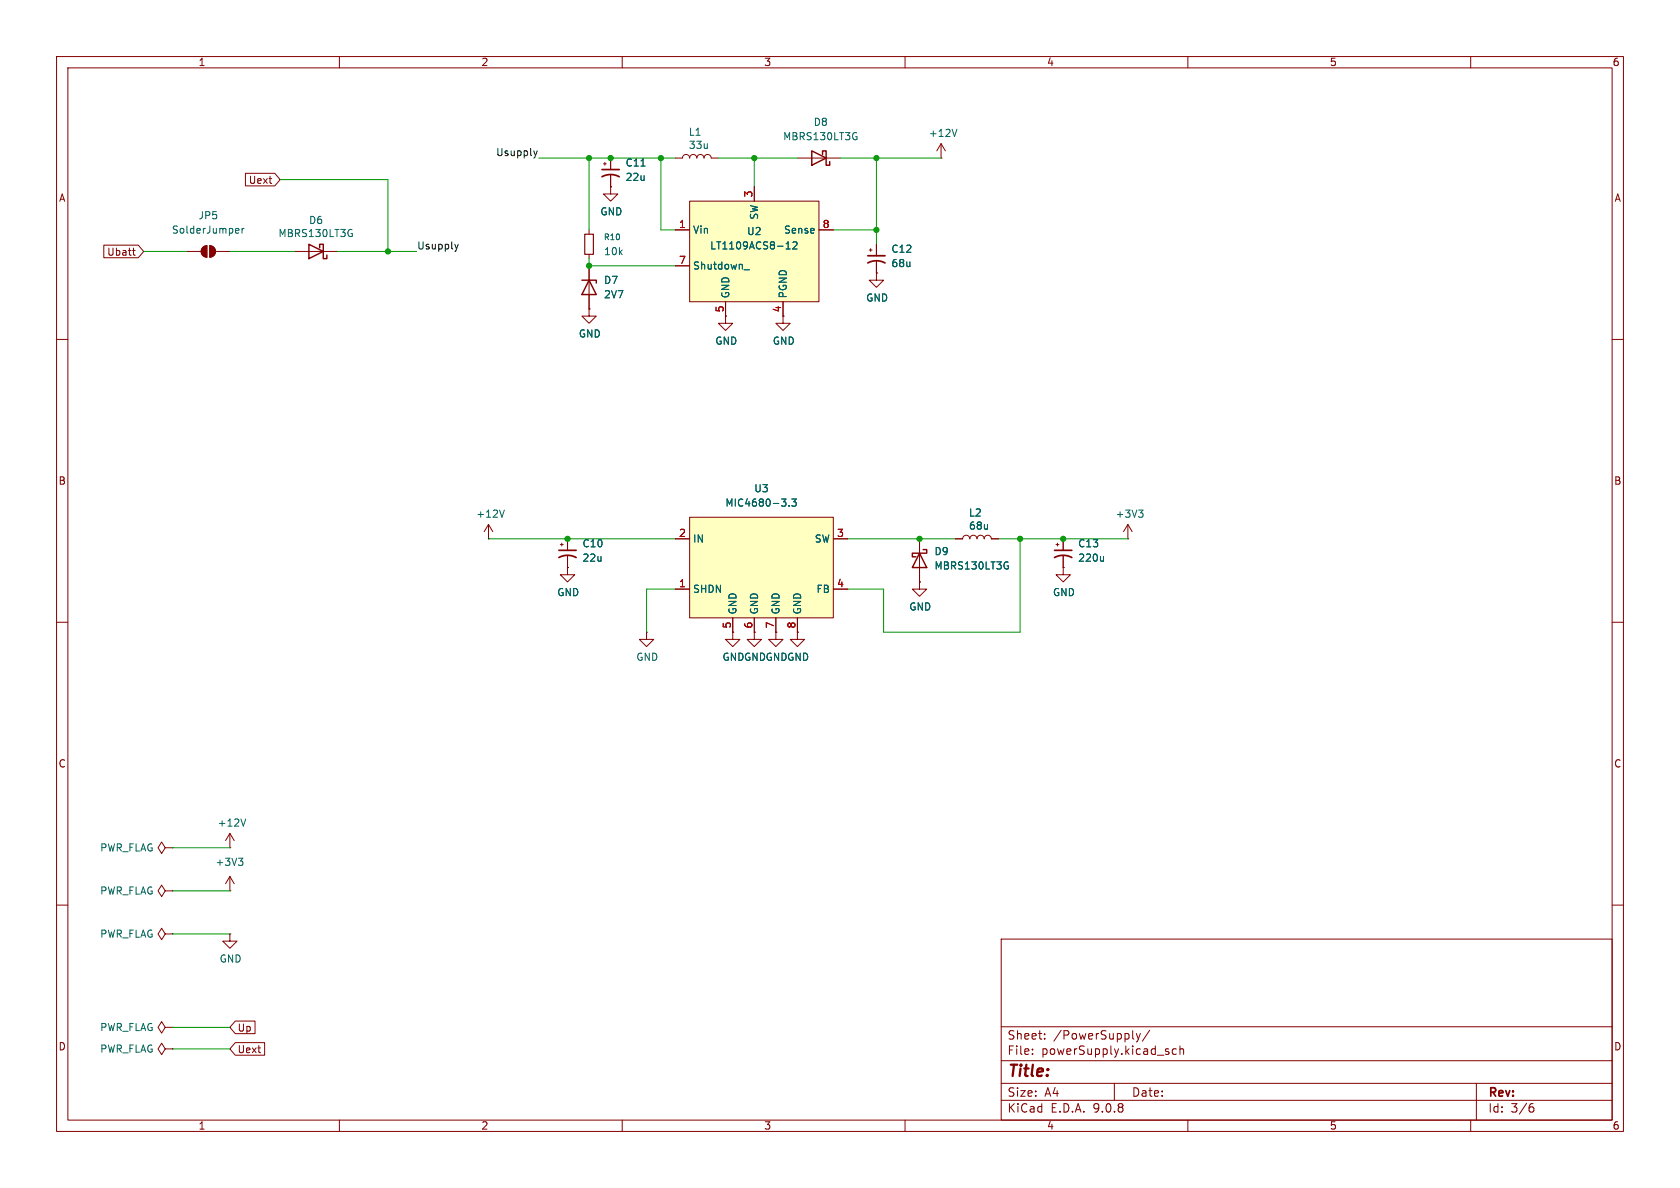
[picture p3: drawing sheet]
(kicad_sch
 (version 20250114)
 (generator "eeschema")
 (generator_version "9.0")
 (paper "A4")
 (lib_symbols
  (symbol "Custom_Symbols_Library:LT1109ACS8-12" (exclude_from_sim no) (in_bom yes) (on_board yes)
   (property "Reference" "U" (at 0 3.048 0) (effects (font (size 1.27 1.27))))
   (property "Value" "LT1109ACS8-12" (at 0 0 0) (effects (font (size 1.27 1.27))))
   (property "Footprint" "" (at 0 0 0) (effects (font (size 1.27 1.27)) (hide yes)))
   (property "Datasheet" "" (at 0 0 0) (effects (font (size 1.27 1.27)) (hide yes)))
   (property "Description" "" (at 0 0 0) (effects (font (size 1.27 1.27)) (hide yes)))
   (symbol "LT1109ACS8-12_1_1"
    (rectangle (start -11.43 8.89) (end 11.43 -8.89) (stroke (width 0) (type solid)) (fill (type background)))
    (pin input line (at -13.97 3.81 0) (length 2.54) (name "Vin" (effects (font (size 1.27 1.27)))) (number "1" (effects (font (size 1.27 1.27)))))
    (pin input line (at -13.97 -2.54 0) (length 2.54) (name "Shutdown_" (effects (font (size 1.27 1.27)))) (number "7" (effects (font (size 1.27 1.27)))))
    (pin passive line (at -5.08 -11.43 90) (length 2.54) (name "GND" (effects (font (size 1.27 1.27)))) (number "5" (effects (font (size 1.27 1.27)))))
    (pin output line (at 0 11.43 270) (length 2.54) (name "SW" (effects (font (size 1.27 1.27)))) (number "3" (effects (font (size 1.27 1.27)))))
    (pin passive line (at 5.08 -11.43 90) (length 2.54) (name "PGND" (effects (font (size 1.27 1.27)))) (number "4" (effects (font (size 1.27 1.27)))))
    (pin input line (at 13.97 3.81 180) (length 2.54) (name "Sense" (effects (font (size 1.27 1.27)))) (number "8" (effects (font (size 1.27 1.27))))))
   (embedded_fonts no))
  (symbol "Custom_Symbols_Library:MIC4680-3.3" (exclude_from_sim no) (in_bom yes) (on_board yes)
   (property "Reference" "U" (at 0 1.524 0) (effects (font (size 1.27 1.27))))
   (property "Value" "MIC4680-3.3" (at 0 -1.27 0) (effects (font (size 1.27 1.27))))
   (property "Footprint" "" (at 0 0 0) (effects (font (size 1.27 1.27)) (hide yes)))
   (property "Datasheet" "" (at 0 0 0) (effects (font (size 1.27 1.27)) (hide yes)))
   (property "Description" "" (at 0 0 0) (effects (font (size 1.27 1.27)) (hide yes)))
   (symbol "MIC4680-3.3_1_1"
    (rectangle (start -12.7 8.89) (end 12.7 -8.89) (stroke (width 0) (type solid)) (fill (type background)))
    (pin power_in line (at -15.24 5.08 0) (length 2.54) (name "IN" (effects (font (size 1.27 1.27)))) (number "2" (effects (font (size 1.27 1.27)))))
    (pin input line (at -15.24 -3.81 0) (length 2.54) (name "SHDN" (effects (font (size 1.27 1.27)))) (number "1" (effects (font (size 1.27 1.27)))))
    (pin passive line (at -5.08 -11.43 90) (length 2.54) (name "GND" (effects (font (size 1.27 1.27)))) (number "5" (effects (font (size 1.27 1.27)))))
    (pin passive line (at -1.27 -11.43 90) (length 2.54) (name "GND" (effects (font (size 1.27 1.27)))) (number "6" (effects (font (size 1.27 1.27)))))
    (pin passive line (at 2.54 -11.43 90) (length 2.54) (name "GND" (effects (font (size 1.27 1.27)))) (number "7" (effects (font (size 1.27 1.27)))))
    (pin passive line (at 6.35 -11.43 90) (length 2.54) (name "GND" (effects (font (size 1.27 1.27)))) (number "8" (effects (font (size 1.27 1.27)))))
    (pin power_out line (at 15.24 5.08 180) (length 2.54) (name "SW" (effects (font (size 1.27 1.27)))) (number "3" (effects (font (size 1.27 1.27)))))
    (pin input line (at 15.24 -3.81 180) (length 2.54) (name "FB" (effects (font (size 1.27 1.27)))) (number "4" (effects (font (size 1.27 1.27))))))
   (embedded_fonts no))
  (symbol "Device:C_Polarized_Small_US"
   (pin_numbers (hide yes))
   (pin_names
    (offset 0.254) (hide yes)) (exclude_from_sim no) (in_bom yes) (on_board yes)
   (property "Reference" "C" (at 0.254 1.778 0) (effects (font (size 1.27 1.27)) (justify left)))
   (property "Value" "C_Polarized_Small_US" (at 0.254 -2.032 0) (effects (font (size 1.27 1.27)) (justify left)))
   (property "Footprint" "" (at 0 0 0) (effects (font (size 1.27 1.27)) (hide yes)))
   (property "Datasheet" "~" (at 0 0 0) (effects (font (size 1.27 1.27)) (hide yes)))
   (property "Description" "Polarized capacitor, small US symbol" (at 0 0 0) (effects (font (size 1.27 1.27)) (hide yes)))
   (symbol "C_Polarized_Small_US_0_1"
    (polyline (pts (xy -1.524 0.508) (xy 1.524 0.508)) (stroke (width 0.3048) (type default)) (fill (type none)))
    (polyline (pts (xy -1.27 1.524) (xy -0.762 1.524)) (stroke (width 0) (type default)) (fill (type none)))
    (polyline (pts (xy -1.016 1.27) (xy -1.016 1.778)) (stroke (width 0) (type default)) (fill (type none)))
    (arc (start -1.524 -0.762) (mid 0 -0.3734) (end 1.524 -0.762) (stroke (width 0.3048) (type default)) (fill (type none))))
   (symbol "C_Polarized_Small_US_1_1"
    (pin passive line (at 0 2.54 270) (length 2.032) (name "~" (effects (font (size 1.27 1.27)))) (number "1" (effects (font (size 1.27 1.27)))))
    (pin passive line (at 0 -2.54 90) (length 2.032) (name "~" (effects (font (size 1.27 1.27)))) (number "2" (effects (font (size 1.27 1.27))))))
   (embedded_fonts no))
  (symbol "Device:D_Schottky"
   (pin_numbers (hide yes))
   (pin_names
    (offset 1.016) (hide yes)) (exclude_from_sim no) (in_bom yes) (on_board yes)
   (property "Reference" "D" (at 0 2.54 0) (effects (font (size 1.27 1.27))))
   (property "Value" "D_Schottky" (at 0 -2.54 0) (effects (font (size 1.27 1.27))))
   (property "Footprint" "" (at 0 0 0) (effects (font (size 1.27 1.27)) (hide yes)))
   (property "Datasheet" "~" (at 0 0 0) (effects (font (size 1.27 1.27)) (hide yes)))
   (property "Description" "Schottky diode" (at 0 0 0) (effects (font (size 1.27 1.27)) (hide yes)))
   (symbol "D_Schottky_0_1"
    (polyline (pts (xy -1.905 0.635) (xy -1.905 1.27) (xy -1.27 1.27) (xy -1.27 -1.27) (xy -0.635 -1.27) (xy -0.635 -0.635)) (stroke (width 0.254) (type default)) (fill (type none)))
    (polyline (pts (xy 1.27 1.27) (xy 1.27 -1.27) (xy -1.27 0) (xy 1.27 1.27)) (stroke (width 0.254) (type default)) (fill (type none)))
    (polyline (pts (xy 1.27 0) (xy -1.27 0)) (stroke (width 0) (type default)) (fill (type none))))
   (symbol "D_Schottky_1_1"
    (pin passive line (at -3.81 0 0) (length 2.54) (name "K" (effects (font (size 1.27 1.27)))) (number "1" (effects (font (size 1.27 1.27)))))
    (pin passive line (at 3.81 0 180) (length 2.54) (name "A" (effects (font (size 1.27 1.27)))) (number "2" (effects (font (size 1.27 1.27))))))
   (embedded_fonts no))
  (symbol "Device:D_Zener"
   (pin_numbers (hide yes))
   (pin_names
    (offset 1.016) (hide yes)) (exclude_from_sim no) (in_bom yes) (on_board yes)
   (property "Reference" "D" (at 0 2.54 0) (effects (font (size 1.27 1.27))))
   (property "Value" "D_Zener" (at 0 -2.54 0) (effects (font (size 1.27 1.27))))
   (property "Footprint" "" (at 0 0 0) (effects (font (size 1.27 1.27)) (hide yes)))
   (property "Datasheet" "~" (at 0 0 0) (effects (font (size 1.27 1.27)) (hide yes)))
   (property "Description" "Zener diode" (at 0 0 0) (effects (font (size 1.27 1.27)) (hide yes)))
   (symbol "D_Zener_0_1"
    (polyline (pts (xy -1.27 -1.27) (xy -1.27 1.27) (xy -0.762 1.27)) (stroke (width 0.254) (type default)) (fill (type none)))
    (polyline (pts (xy 1.27 0) (xy -1.27 0)) (stroke (width 0) (type default)) (fill (type none)))
    (polyline (pts (xy 1.27 -1.27) (xy 1.27 1.27) (xy -1.27 0) (xy 1.27 -1.27)) (stroke (width 0.254) (type default)) (fill (type none))))
   (symbol "D_Zener_1_1"
    (pin passive line (at -3.81 0 0) (length 2.54) (name "K" (effects (font (size 1.27 1.27)))) (number "1" (effects (font (size 1.27 1.27)))))
    (pin passive line (at 3.81 0 180) (length 2.54) (name "A" (effects (font (size 1.27 1.27)))) (number "2" (effects (font (size 1.27 1.27))))))
   (embedded_fonts no))
  (symbol "Device:L"
   (pin_numbers (hide yes))
   (pin_names
    (offset 1.016) (hide yes)) (exclude_from_sim no) (in_bom yes) (on_board yes)
   (property "Reference" "L" (at -1.27 0 90) (effects (font (size 1.27 1.27))))
   (property "Value" "L" (at 1.905 0 90) (effects (font (size 1.27 1.27))))
   (property "Footprint" "" (at 0 0 0) (effects (font (size 1.27 1.27)) (hide yes)))
   (property "Datasheet" "~" (at 0 0 0) (effects (font (size 1.27 1.27)) (hide yes)))
   (property "Description" "Inductor" (at 0 0 0) (effects (font (size 1.27 1.27)) (hide yes)))
   (symbol "L_0_1"
    (arc (start 0 2.54) (mid 0.6323 1.905) (end 0 1.27) (stroke (width 0) (type default)) (fill (type none)))
    (arc (start 0 1.27) (mid 0.6323 0.635) (end 0 0) (stroke (width 0) (type default)) (fill (type none)))
    (arc (start 0 0) (mid 0.6323 -0.635) (end 0 -1.27) (stroke (width 0) (type default)) (fill (type none)))
    (arc (start 0 -1.27) (mid 0.6323 -1.905) (end 0 -2.54) (stroke (width 0) (type default)) (fill (type none))))
   (symbol "L_1_1"
    (pin passive line (at 0 3.81 270) (length 1.27) (name "1" (effects (font (size 1.27 1.27)))) (number "1" (effects (font (size 1.27 1.27)))))
    (pin passive line (at 0 -3.81 90) (length 1.27) (name "2" (effects (font (size 1.27 1.27)))) (number "2" (effects (font (size 1.27 1.27))))))
   (embedded_fonts no))
  (symbol "Device:R_Small"
   (pin_numbers (hide yes))
   (pin_names
    (offset 0.254) (hide yes)) (exclude_from_sim no) (in_bom yes) (on_board yes)
   (property "Reference" "R" (at 0 0 90) (effects (font (size 1.016 1.016))))
   (property "Value" "R_Small" (at 1.778 0 90) (effects (font (size 1.27 1.27))))
   (property "Footprint" "" (at 0 0 0) (effects (font (size 1.27 1.27)) (hide yes)))
   (property "Datasheet" "~" (at 0 0 0) (effects (font (size 1.27 1.27)) (hide yes)))
   (property "Description" "Resistor, small symbol" (at 0 0 0) (effects (font (size 1.27 1.27)) (hide yes)))
   (symbol "R_Small_0_1"
    (rectangle (start -0.762 1.778) (end 0.762 -1.778) (stroke (width 0.2032) (type default)) (fill (type none))))
   (symbol "R_Small_1_1"
    (pin passive line (at 0 2.54 270) (length 0.762) (name "~" (effects (font (size 1.27 1.27)))) (number "1" (effects (font (size 1.27 1.27)))))
    (pin passive line (at 0 -2.54 90) (length 0.762) (name "~" (effects (font (size 1.27 1.27)))) (number "2" (effects (font (size 1.27 1.27))))))
   (embedded_fonts no))
  (symbol "Jumper:SolderJumper_2_Open"
   (pin_numbers (hide yes))
   (pin_names
    (offset 0) (hide yes)) (exclude_from_sim no) (in_bom no) (on_board yes)
   (property "Reference" "JP" (at 0 2.032 0) (effects (font (size 1.27 1.27))))
   (property "Value" "SolderJumper_2_Open" (at 0 -2.54 0) (effects (font (size 1.27 1.27))))
   (property "Footprint" "" (at 0 0 0) (effects (font (size 1.27 1.27)) (hide yes)))
   (property "Datasheet" "~" (at 0 0 0) (effects (font (size 1.27 1.27)) (hide yes)))
   (property "Description" "Solder Jumper, 2-pole, open" (at 0 0 0) (effects (font (size 1.27 1.27)) (hide yes)))
   (symbol "SolderJumper_2_Open_0_1"
    (polyline (pts (xy -0.254 1.016) (xy -0.254 -1.016)) (stroke (width 0) (type default)) (fill (type none)))
    (arc (start -0.254 -1.016) (mid -1.2656 0) (end -0.254 1.016) (stroke (width 0) (type default)) (fill (type none)))
    (arc (start -0.254 -1.016) (mid -1.2656 0) (end -0.254 1.016) (stroke (width 0) (type default)) (fill (type outline)))
    (arc (start 0.254 1.016) (mid 1.2656 0) (end 0.254 -1.016) (stroke (width 0) (type default)) (fill (type none)))
    (arc (start 0.254 1.016) (mid 1.2656 0) (end 0.254 -1.016) (stroke (width 0) (type default)) (fill (type outline)))
    (polyline (pts (xy 0.254 1.016) (xy 0.254 -1.016)) (stroke (width 0) (type default)) (fill (type none))))
   (symbol "SolderJumper_2_Open_1_1"
    (pin passive line (at -3.81 0 0) (length 2.54) (name "A" (effects (font (size 1.27 1.27)))) (number "1" (effects (font (size 1.27 1.27)))))
    (pin passive line (at 3.81 0 180) (length 2.54) (name "B" (effects (font (size 1.27 1.27)))) (number "2" (effects (font (size 1.27 1.27))))))
   (embedded_fonts no))
  (symbol "power:+12V"
   (power)
   (pin_numbers (hide yes))
   (pin_names
    (offset 0) (hide yes)) (exclude_from_sim no) (in_bom yes) (on_board yes)
   (property "Reference" "#PWR" (at 0 -3.81 0) (effects (font (size 1.27 1.27)) (hide yes)))
   (property "Value" "+12V" (at 0 3.556 0) (effects (font (size 1.27 1.27))))
   (property "Footprint" "" (at 0 0 0) (effects (font (size 1.27 1.27)) (hide yes)))
   (property "Datasheet" "" (at 0 0 0) (effects (font (size 1.27 1.27)) (hide yes)))
   (property "Description" "Power symbol creates a global label with name \"+12V\"" (at 0 0 0) (effects (font (size 1.27 1.27)) (hide yes)))
   (symbol "+12V_0_1"
    (polyline (pts (xy -0.762 1.27) (xy 0 2.54)) (stroke (width 0) (type default)) (fill (type none)))
    (polyline (pts (xy 0 2.54) (xy 0.762 1.27)) (stroke (width 0) (type default)) (fill (type none)))
    (polyline (pts (xy 0 0) (xy 0 2.54)) (stroke (width 0) (type default)) (fill (type none))))
   (symbol "+12V_1_1"
    (pin power_in line (at 0 0 90) (length 0) (name "~" (effects (font (size 1.27 1.27)))) (number "1" (effects (font (size 1.27 1.27))))))
   (embedded_fonts no))
  (symbol "power:+3.3V"
   (power)
   (pin_numbers (hide yes))
   (pin_names
    (offset 0) (hide yes)) (exclude_from_sim no) (in_bom yes) (on_board yes)
   (property "Reference" "#PWR" (at 0 -3.81 0) (effects (font (size 1.27 1.27)) (hide yes)))
   (property "Value" "+3.3V" (at 0 3.556 0) (effects (font (size 1.27 1.27))))
   (property "Footprint" "" (at 0 0 0) (effects (font (size 1.27 1.27)) (hide yes)))
   (property "Datasheet" "" (at 0 0 0) (effects (font (size 1.27 1.27)) (hide yes)))
   (property "Description" "Power symbol creates a global label with name \"+3.3V\"" (at 0 0 0) (effects (font (size 1.27 1.27)) (hide yes)))
   (symbol "+3.3V_0_1"
    (polyline (pts (xy -0.762 1.27) (xy 0 2.54)) (stroke (width 0) (type default)) (fill (type none)))
    (polyline (pts (xy 0 2.54) (xy 0.762 1.27)) (stroke (width 0) (type default)) (fill (type none)))
    (polyline (pts (xy 0 0) (xy 0 2.54)) (stroke (width 0) (type default)) (fill (type none))))
   (symbol "+3.3V_1_1"
    (pin power_in line (at 0 0 90) (length 0) (name "~" (effects (font (size 1.27 1.27)))) (number "1" (effects (font (size 1.27 1.27))))))
   (embedded_fonts no))
  (symbol "power:+3V3"
   (power)
   (pin_numbers (hide yes))
   (pin_names
    (offset 0) (hide yes)) (exclude_from_sim no) (in_bom yes) (on_board yes)
   (property "Reference" "#PWR" (at 0 -3.81 0) (effects (font (size 1.27 1.27)) (hide yes)))
   (property "Value" "+3V3" (at 0 3.556 0) (effects (font (size 1.27 1.27))))
   (property "Footprint" "" (at 0 0 0) (effects (font (size 1.27 1.27)) (hide yes)))
   (property "Datasheet" "" (at 0 0 0) (effects (font (size 1.27 1.27)) (hide yes)))
   (property "Description" "Power symbol creates a global label with name \"+3V3\"" (at 0 0 0) (effects (font (size 1.27 1.27)) (hide yes)))
   (symbol "+3V3_0_1"
    (polyline (pts (xy -0.762 1.27) (xy 0 2.54)) (stroke (width 0) (type default)) (fill (type none)))
    (polyline (pts (xy 0 2.54) (xy 0.762 1.27)) (stroke (width 0) (type default)) (fill (type none)))
    (polyline (pts (xy 0 0) (xy 0 2.54)) (stroke (width 0) (type default)) (fill (type none))))
   (symbol "+3V3_1_1"
    (pin power_in line (at 0 0 90) (length 0) (name "~" (effects (font (size 1.27 1.27)))) (number "1" (effects (font (size 1.27 1.27))))))
   (embedded_fonts no))
  (symbol "power:GND"
   (power)
   (pin_numbers (hide yes))
   (pin_names
    (offset 0) (hide yes)) (exclude_from_sim no) (in_bom yes) (on_board yes)
   (property "Reference" "#PWR" (at 0 -6.35 0) (effects (font (size 1.27 1.27)) (hide yes)))
   (property "Value" "GND" (at 0 -3.81 0) (effects (font (size 1.27 1.27))))
   (property "Footprint" "" (at 0 0 0) (effects (font (size 1.27 1.27)) (hide yes)))
   (property "Datasheet" "" (at 0 0 0) (effects (font (size 1.27 1.27)) (hide yes)))
   (property "Description" "Power symbol creates a global label with name \"GND\" , ground" (at 0 0 0) (effects (font (size 1.27 1.27)) (hide yes)))
   (symbol "GND_0_1"
    (polyline (pts (xy 0 0) (xy 0 -1.27) (xy 1.27 -1.27) (xy 0 -2.54) (xy -1.27 -1.27) (xy 0 -1.27)) (stroke (width 0) (type default)) (fill (type none))))
   (symbol "GND_1_1"
    (pin power_in line (at 0 0 270) (length 0) (name "~" (effects (font (size 1.27 1.27)))) (number "1" (effects (font (size 1.27 1.27))))))
   (embedded_fonts no))
  (symbol "power:PWR_FLAG"
   (power)
   (pin_numbers (hide yes))
   (pin_names
    (offset 0) (hide yes)) (exclude_from_sim no) (in_bom yes) (on_board yes)
   (property "Reference" "#FLG" (at 0 1.905 0) (effects (font (size 1.27 1.27)) (hide yes)))
   (property "Value" "PWR_FLAG" (at 0 3.81 0) (effects (font (size 1.27 1.27))))
   (property "Footprint" "" (at 0 0 0) (effects (font (size 1.27 1.27)) (hide yes)))
   (property "Datasheet" "~" (at 0 0 0) (effects (font (size 1.27 1.27)) (hide yes)))
   (property "Description" "Special symbol for telling ERC where power comes from" (at 0 0 0) (effects (font (size 1.27 1.27)) (hide yes)))
   (symbol "PWR_FLAG_0_0"
    (pin power_out line (at 0 0 90) (length 0) (name "~" (effects (font (size 1.27 1.27)))) (number "1" (effects (font (size 1.27 1.27))))))
   (symbol "PWR_FLAG_0_1"
    (polyline (pts (xy 0 0) (xy 0 1.27) (xy -1.016 1.905) (xy 0 2.54) (xy 1.016 1.905) (xy 0 1.27)) (stroke (width 0) (type default)) (fill (type none))))
   (embedded_fonts no)))
 (junction
  (at 100.33 95.25)
  (diameter 0)
  (color 0 0 0 0))
 (junction
  (at 133.35 27.94)
  (diameter 0)
  (color 0 0 0 0))
 (junction
  (at 68.58 44.45)
  (diameter 0)
  (color 0 0 0 0))
 (junction
  (at 180.34 95.25)
  (diameter 0)
  (color 0 0 0 0))
 (junction
  (at 162.56 95.25)
  (diameter 0)
  (color 0 0 0 0))
 (junction
  (at 116.84 27.94)
  (diameter 0)
  (color 0 0 0 0))
 (junction
  (at 104.14 27.94)
  (diameter 0)
  (color 0 0 0 0))
 (junction
  (at 154.94 27.94)
  (diameter 0)
  (color 0 0 0 0))
 (junction
  (at 104.14 46.99)
  (diameter 0)
  (color 0 0 0 0))
 (junction
  (at 154.94 40.64)
  (diameter 0)
  (color 0 0 0 0))
 (junction
  (at 187.96 95.25)
  (diameter 0)
  (color 0 0 0 0))
 (junction
  (at 107.95 27.94)
  (diameter 0)
  (color 0 0 0 0))
 (wire
  (pts (xy 127 27.94) (xy 133.35 27.94))
  (stroke (width 0) (type default)))
 (wire
  (pts (xy 104.14 27.94) (xy 107.95 27.94))
  (stroke (width 0) (type default)))
 (wire
  (pts (xy 156.21 111.76) (xy 156.21 104.14))
  (stroke (width 0) (type default)))
 (wire
  (pts (xy 104.14 46.99) (xy 119.38 46.99))
  (stroke (width 0) (type default)))
 (wire
  (pts (xy 52.07 44.45) (xy 40.64 44.45))
  (stroke (width 0) (type default)))
 (wire
  (pts (xy 154.94 40.64) (xy 154.94 43.18))
  (stroke (width 0) (type default)))
 (wire
  (pts (xy 148.59 27.94) (xy 154.94 27.94))
  (stroke (width 0) (type default)))
 (wire
  (pts (xy 116.84 27.94) (xy 119.38 27.94))
  (stroke (width 0) (type default)))
 (wire
  (pts (xy 133.35 27.94) (xy 133.35 33.02))
  (stroke (width 0) (type default)))
 (wire
  (pts (xy 33.02 44.45) (xy 25.4 44.45))
  (stroke (width 0) (type default)))
 (wire
  (pts (xy 162.56 95.25) (xy 168.91 95.25))
  (stroke (width 0) (type default)))
 (wire
  (pts (xy 176.53 95.25) (xy 180.34 95.25))
  (stroke (width 0) (type default)))
 (wire
  (pts (xy 68.58 44.45) (xy 59.69 44.45))
  (stroke (width 0) (type default)))
 (wire
  (pts (xy 95.25 27.94) (xy 104.14 27.94))
  (stroke (width 0) (type default)))
 (wire
  (pts (xy 116.84 40.64) (xy 116.84 27.94))
  (stroke (width 0) (type default)))
 (wire
  (pts (xy 114.3 111.76) (xy 114.3 104.14))
  (stroke (width 0) (type default)))
 (wire
  (pts (xy 104.14 46.99) (xy 104.14 45.72))
  (stroke (width 0) (type default)))
 (wire
  (pts (xy 119.38 40.64) (xy 116.84 40.64))
  (stroke (width 0) (type default)))
 (wire
  (pts (xy 147.32 40.64) (xy 154.94 40.64))
  (stroke (width 0) (type default)))
 (wire
  (pts (xy 180.34 95.25) (xy 187.96 95.25))
  (stroke (width 0) (type default)))
 (wire
  (pts (xy 154.94 27.94) (xy 166.37 27.94))
  (stroke (width 0) (type default)))
 (wire
  (pts (xy 187.96 95.25) (xy 199.39 95.25))
  (stroke (width 0) (type default)))
 (wire
  (pts (xy 100.33 95.25) (xy 119.38 95.25))
  (stroke (width 0) (type default)))
 (wire
  (pts (xy 107.95 27.94) (xy 116.84 27.94))
  (stroke (width 0) (type default)))
 (wire
  (pts (xy 114.3 104.14) (xy 119.38 104.14))
  (stroke (width 0) (type default)))
 (wire
  (pts (xy 30.48 157.48) (xy 40.64 157.48))
  (stroke (width 0) (type default)))
 (wire
  (pts (xy 180.34 95.25) (xy 180.34 111.76))
  (stroke (width 0) (type default)))
 (wire
  (pts (xy 180.34 111.76) (xy 156.21 111.76))
  (stroke (width 0) (type default)))
 (wire
  (pts (xy 30.48 149.86) (xy 40.64 149.86))
  (stroke (width 0) (type default)))
 (wire
  (pts (xy 149.86 104.14) (xy 156.21 104.14))
  (stroke (width 0) (type default)))
 (wire
  (pts (xy 149.86 95.25) (xy 162.56 95.25))
  (stroke (width 0) (type default)))
 (wire
  (pts (xy 68.58 44.45) (xy 73.66 44.45))
  (stroke (width 0) (type default)))
 (wire
  (pts (xy 30.48 185.42) (xy 40.64 185.42))
  (stroke (width 0) (type default)))
 (wire
  (pts (xy 133.35 27.94) (xy 140.97 27.94))
  (stroke (width 0) (type default)))
 (wire
  (pts (xy 154.94 27.94) (xy 154.94 40.64))
  (stroke (width 0) (type default)))
 (wire
  (pts (xy 30.48 181.61) (xy 40.64 181.61))
  (stroke (width 0) (type default)))
 (wire
  (pts (xy 68.58 31.75) (xy 68.58 44.45))
  (stroke (width 0) (type default)))
 (wire
  (pts (xy 104.14 27.94) (xy 104.14 40.64))
  (stroke (width 0) (type default)))
 (wire
  (pts (xy 86.36 95.25) (xy 100.33 95.25))
  (stroke (width 0) (type default)))
 (wire
  (pts (xy 30.48 165.1) (xy 40.64 165.1))
  (stroke (width 0) (type default)))
 (wire
  (pts (xy 49.53 31.75) (xy 68.58 31.75))
  (stroke (width 0) (type default)))
 (label "Usupply"
  (at 95.25 27.94 180)
  (effects (font (size 1.27 1.27)) (justify right bottom)))
 (label "Usupply"
  (at 73.66 44.45 0)
  (effects (font (size 1.27 1.27)) (justify left bottom)))
 (global_label "Uext"
  (shape input)
  (at 49.53 31.75 180)
  (effects (font (size 1.27 1.27)) (justify right))
  (property "Intersheetrefs" "${INTERSHEET_REFS}" (at 49.53 31.75 0) (effects (font (size 1.27 1.27)) (hide yes))))
 (global_label "Ubatt"
  (shape input)
  (at 25.4 44.45 180)
  (effects (font (size 1.27 1.27)) (justify right))
  (property "Intersheetrefs" "${INTERSHEET_REFS}" (at 25.4 44.45 0) (effects (font (size 1.27 1.27)) (hide yes))))
 (global_label "Uext"
  (shape input)
  (at 40.64 185.42 0)
  (effects (font (size 1.27 1.27)) (justify left))
  (property "Intersheetrefs" "${INTERSHEET_REFS}" (at 40.64 185.42 0) (effects (font (size 1.27 1.27)) (hide yes))))
 (global_label "Up"
  (shape input)
  (at 40.64 181.61 0)
  (effects (font (size 1.27 1.27)) (justify left))
  (property "Intersheetrefs" "${INTERSHEET_REFS}" (at 40.64 181.61 0) (effects (font (size 1.27 1.27)) (hide yes))))
 (symbol
  (lib_id "power:+12V")
  (at 86.36 95.25 0)
  (unit 1)
  (exclude_from_sim no)
  (in_bom yes)
  (on_board yes)
  (dnp no)
  (property "Reference" "#PWR033" (at 86.36 99.06 0) (effects (font (size 1.27 1.27)) (hide yes)))
  (property "Value" "+12V" (at 86.741 90.8558 0) (effects (font (size 1.27 1.27))))
  (property "Footprint" "" (at 86.36 95.25 0) (effects (font (size 1.27 1.27)) (hide yes)))
  (property "Datasheet" "" (at 86.36 95.25 0) (effects (font (size 1.27 1.27)) (hide yes)))
  (property "Description" "" (at 86.36 95.25 0) (effects (font (size 1.27 1.27))))
  (pin "1"))
 (symbol
  (lib_id "Device:L")
  (at 123.19 27.94 90)
  (unit 1)
  (exclude_from_sim no)
  (in_bom yes)
  (on_board yes)
  (dnp no)
  (property "Reference" "L1" (at 121.666 23.3426 90) (effects (font (size 1.27 1.27)) (justify right)))
  (property "Value" "33u" (at 121.666 25.654 90) (effects (font (size 1.27 1.27)) (justify right)))
  (property "Footprint" "customFootprints:Inductor_SMD_Coilcraft_LPS6235_HandSolder" (at 123.19 27.94 0) (effects (font (size 1.27 1.27)) (hide yes)))
  (property "Datasheet" "~" (at 123.19 27.94 0) (effects (font (size 1.27 1.27)) (hide yes)))
  (property "Description" "" (at 123.19 27.94 0) (effects (font (size 1.27 1.27))))
  (pin "1")
  (pin "2"))
 (symbol
  (lib_id "power:+12V")
  (at 166.37 27.94 0)
  (unit 1)
  (exclude_from_sim no)
  (in_bom yes)
  (on_board yes)
  (dnp no)
  (property "Reference" "#PWR046" (at 166.37 31.75 0) (effects (font (size 1.27 1.27)) (hide yes)))
  (property "Value" "+12V" (at 166.751 23.5458 0) (effects (font (size 1.27 1.27))))
  (property "Footprint" "" (at 166.37 27.94 0) (effects (font (size 1.27 1.27)) (hide yes)))
  (property "Datasheet" "" (at 166.37 27.94 0) (effects (font (size 1.27 1.27)) (hide yes)))
  (property "Description" "" (at 166.37 27.94 0) (effects (font (size 1.27 1.27))))
  (pin "1"))
 (symbol
  (lib_id "power:+3.3V")
  (at 199.39 95.25 0)
  (unit 1)
  (exclude_from_sim no)
  (in_bom yes)
  (on_board yes)
  (dnp no)
  (property "Reference" "#PWR048" (at 199.39 99.06 0) (effects (font (size 1.27 1.27)) (hide yes)))
  (property "Value" "+3V3" (at 199.771 90.8558 0) (effects (font (size 1.27 1.27))))
  (property "Footprint" "" (at 199.39 95.25 0) (effects (font (size 1.27 1.27)) (hide yes)))
  (property "Datasheet" "" (at 199.39 95.25 0) (effects (font (size 1.27 1.27)) (hide yes)))
  (property "Description" "" (at 199.39 95.25 0) (effects (font (size 1.27 1.27))))
  (pin "1"))
 (symbol
  (lib_id "Device:D_Schottky")
  (at 55.88 44.45 180)
  (unit 1)
  (exclude_from_sim no)
  (in_bom yes)
  (on_board yes)
  (dnp no)
  (property "Reference" "D6" (at 55.88 38.9382 0) (effects (font (size 1.27 1.27))))
  (property "Value" "MBRS130LT3G" (at 55.88 41.2496 0) (effects (font (size 1.27 1.27))))
  (property "Footprint" "customFootprints:Diode_SMD_MBRS130LT3G_HandSolder" (at 55.88 44.45 0) (effects (font (size 1.27 1.27)) (hide yes)))
  (property "Datasheet" "~" (at 55.88 44.45 0) (effects (font (size 1.27 1.27)) (hide yes)))
  (property "Description" "" (at 55.88 44.45 0) (effects (font (size 1.27 1.27))))
  (pin "1")
  (pin "2"))
 (symbol
  (lib_id "power:PWR_FLAG")
  (at 30.48 149.86 90)
  (unit 1)
  (exclude_from_sim no)
  (in_bom yes)
  (on_board yes)
  (dnp no)
  (property "Reference" "#FLG01" (at 28.575 149.86 0) (effects (font (size 1.27 1.27)) (hide yes)))
  (property "Value" "PWR_FLAG" (at 27.2542 149.86 90) (effects (font (size 1.27 1.27)) (justify left)))
  (property "Footprint" "" (at 30.48 149.86 0) (effects (font (size 1.27 1.27)) (hide yes)))
  (property "Datasheet" "~" (at 30.48 149.86 0) (effects (font (size 1.27 1.27)) (hide yes)))
  (property "Description" "" (at 30.48 149.86 0) (effects (font (size 1.27 1.27))))
  (pin "1"))
 (symbol
  (lib_id "power:+12V")
  (at 40.64 149.86 0)
  (unit 1)
  (exclude_from_sim no)
  (in_bom yes)
  (on_board yes)
  (dnp no)
  (property "Reference" "#PWR030" (at 40.64 153.67 0) (effects (font (size 1.27 1.27)) (hide yes)))
  (property "Value" "+12V" (at 41.021 145.4658 0) (effects (font (size 1.27 1.27))))
  (property "Footprint" "" (at 40.64 149.86 0) (effects (font (size 1.27 1.27)) (hide yes)))
  (property "Datasheet" "" (at 40.64 149.86 0) (effects (font (size 1.27 1.27)) (hide yes)))
  (property "Description" "" (at 40.64 149.86 0) (effects (font (size 1.27 1.27))))
  (pin "1"))
 (symbol
  (lib_id "power:PWR_FLAG")
  (at 30.48 157.48 90)
  (unit 1)
  (exclude_from_sim no)
  (in_bom yes)
  (on_board yes)
  (dnp no)
  (property "Reference" "#FLG02" (at 28.575 157.48 0) (effects (font (size 1.27 1.27)) (hide yes)))
  (property "Value" "PWR_FLAG" (at 27.2542 157.48 90) (effects (font (size 1.27 1.27)) (justify left)))
  (property "Footprint" "" (at 30.48 157.48 0) (effects (font (size 1.27 1.27)) (hide yes)))
  (property "Datasheet" "~" (at 30.48 157.48 0) (effects (font (size 1.27 1.27)) (hide yes)))
  (property "Description" "" (at 30.48 157.48 0) (effects (font (size 1.27 1.27))))
  (pin "1"))
 (symbol
  (lib_id "power:PWR_FLAG")
  (at 30.48 165.1 90)
  (unit 1)
  (exclude_from_sim no)
  (in_bom yes)
  (on_board yes)
  (dnp no)
  (property "Reference" "#FLG03" (at 28.575 165.1 0) (effects (font (size 1.27 1.27)) (hide yes)))
  (property "Value" "PWR_FLAG" (at 27.2542 165.1 90) (effects (font (size 1.27 1.27)) (justify left)))
  (property "Footprint" "" (at 30.48 165.1 0) (effects (font (size 1.27 1.27)) (hide yes)))
  (property "Datasheet" "~" (at 30.48 165.1 0) (effects (font (size 1.27 1.27)) (hide yes)))
  (property "Description" "" (at 30.48 165.1 0) (effects (font (size 1.27 1.27))))
  (pin "1"))
 (symbol
  (lib_id "power:GND")
  (at 40.64 165.1 0)
  (unit 1)
  (exclude_from_sim no)
  (in_bom yes)
  (on_board yes)
  (dnp no)
  (property "Reference" "#PWR032" (at 40.64 171.45 0) (effects (font (size 1.27 1.27)) (hide yes)))
  (property "Value" "GND" (at 40.767 169.4942 0) (effects (font (size 1.27 1.27))))
  (property "Footprint" "" (at 40.64 165.1 0) (effects (font (size 1.27 1.27)) (hide yes)))
  (property "Datasheet" "" (at 40.64 165.1 0) (effects (font (size 1.27 1.27)) (hide yes)))
  (property "Description" "" (at 40.64 165.1 0) (effects (font (size 1.27 1.27))))
  (pin "1"))
 (symbol
  (lib_id "power:PWR_FLAG")
  (at 30.48 181.61 90)
  (unit 1)
  (exclude_from_sim no)
  (in_bom yes)
  (on_board yes)
  (dnp no)
  (property "Reference" "#FLG04" (at 28.575 181.61 0) (effects (font (size 1.27 1.27)) (hide yes)))
  (property "Value" "PWR_FLAG" (at 27.2542 181.61 90) (effects (font (size 1.27 1.27)) (justify left)))
  (property "Footprint" "" (at 30.48 181.61 0) (effects (font (size 1.27 1.27)) (hide yes)))
  (property "Datasheet" "~" (at 30.48 181.61 0) (effects (font (size 1.27 1.27)) (hide yes)))
  (property "Description" "" (at 30.48 181.61 0) (effects (font (size 1.27 1.27))))
  (pin "1"))
 (symbol
  (lib_id "power:PWR_FLAG")
  (at 30.48 185.42 90)
  (unit 1)
  (exclude_from_sim no)
  (in_bom yes)
  (on_board yes)
  (dnp no)
  (property "Reference" "#FLG05" (at 28.575 185.42 0) (effects (font (size 1.27 1.27)) (hide yes)))
  (property "Value" "PWR_FLAG" (at 27.2542 185.42 90) (effects (font (size 1.27 1.27)) (justify left)))
  (property "Footprint" "" (at 30.48 185.42 0) (effects (font (size 1.27 1.27)) (hide yes)))
  (property "Datasheet" "~" (at 30.48 185.42 0) (effects (font (size 1.27 1.27)) (hide yes)))
  (property "Description" "" (at 30.48 185.42 0) (effects (font (size 1.27 1.27))))
  (pin "1"))
 (symbol
  (lib_id "power:GND")
  (at 100.33 100.33 0)
  (unit 1)
  (exclude_from_sim no)
  (in_bom yes)
  (on_board yes)
  (dnp no)
  (property "Reference" "#PWR034" (at 100.33 106.68 0) (effects (font (size 1.27 1.27)) (hide yes)))
  (property "Value" "GND" (at 100.457 104.7242 0) (effects (font (size 1.27 1.27))))
  (property "Footprint" "" (at 100.33 100.33 0) (effects (font (size 1.27 1.27)) (hide yes)))
  (property "Datasheet" "" (at 100.33 100.33 0) (effects (font (size 1.27 1.27)) (hide yes)))
  (property "Description" "" (at 100.33 100.33 0) (effects (font (size 1.27 1.27))))
  (pin "1"))
 (symbol
  (lib_id "power:GND")
  (at 140.97 111.76 0)
  (unit 1)
  (exclude_from_sim no)
  (in_bom yes)
  (on_board yes)
  (dnp no)
  (property "Reference" "#PWR043" (at 140.97 118.11 0) (effects (font (size 1.27 1.27)) (hide yes)))
  (property "Value" "GND" (at 141.097 116.1542 0) (effects (font (size 1.27 1.27))))
  (property "Footprint" "" (at 140.97 111.76 0) (effects (font (size 1.27 1.27)) (hide yes)))
  (property "Datasheet" "" (at 140.97 111.76 0) (effects (font (size 1.27 1.27)) (hide yes)))
  (property "Description" "" (at 140.97 111.76 0) (effects (font (size 1.27 1.27))))
  (pin "1"))
 (symbol
  (lib_id "Device:C_Polarized_Small_US")
  (at 100.33 97.79 0)
  (unit 1)
  (exclude_from_sim no)
  (in_bom yes)
  (on_board yes)
  (dnp no)
  (fields_autoplaced yes)
  (property "Reference" "C10" (at 102.87 96.0881 0) (effects (font (size 1.27 1.27)) (justify left)))
  (property "Value" "22u" (at 102.87 98.6281 0) (effects (font (size 1.27 1.27)) (justify left)))
  (property "Footprint" "customFootprints:CP_Elec_6.3x5.8_Panasonic_HandSolder" (at 100.33 97.79 0) (effects (font (size 1.27 1.27)) (hide yes)))
  (property "Datasheet" "~" (at 100.33 97.79 0) (effects (font (size 1.27 1.27)) (hide yes)))
  (property "Description" "Polarized capacitor, small US symbol" (at 100.33 97.79 0) (effects (font (size 1.27 1.27)) (hide yes)))
  (pin "2")
  (pin "1"))
 (symbol
  (lib_id "power:GND")
  (at 107.95 33.02 0)
  (unit 1)
  (exclude_from_sim no)
  (in_bom yes)
  (on_board yes)
  (dnp no)
  (property "Reference" "#PWR036" (at 107.95 39.37 0) (effects (font (size 1.27 1.27)) (hide yes)))
  (property "Value" "GND" (at 108.077 37.4142 0) (effects (font (size 1.27 1.27))))
  (property "Footprint" "" (at 107.95 33.02 0) (effects (font (size 1.27 1.27)) (hide yes)))
  (property "Datasheet" "" (at 107.95 33.02 0) (effects (font (size 1.27 1.27)) (hide yes)))
  (property "Description" "" (at 107.95 33.02 0) (effects (font (size 1.27 1.27))))
  (pin "1"))
 (symbol
  (lib_id "power:GND")
  (at 104.14 54.61 0)
  (unit 1)
  (exclude_from_sim no)
  (in_bom yes)
  (on_board yes)
  (dnp no)
  (property "Reference" "#PWR035" (at 104.14 60.96 0) (effects (font (size 1.27 1.27)) (hide yes)))
  (property "Value" "GND" (at 104.267 59.0042 0) (effects (font (size 1.27 1.27))))
  (property "Footprint" "" (at 104.14 54.61 0) (effects (font (size 1.27 1.27)) (hide yes)))
  (property "Datasheet" "" (at 104.14 54.61 0) (effects (font (size 1.27 1.27)) (hide yes)))
  (property "Description" "" (at 104.14 54.61 0) (effects (font (size 1.27 1.27))))
  (pin "1"))
 (symbol
  (lib_id "Device:C_Polarized_Small_US")
  (at 107.95 30.48 0)
  (unit 1)
  (exclude_from_sim no)
  (in_bom yes)
  (on_board yes)
  (dnp no)
  (fields_autoplaced yes)
  (property "Reference" "C11" (at 110.49 28.7781 0) (effects (font (size 1.27 1.27)) (justify left)))
  (property "Value" "22u" (at 110.49 31.3181 0) (effects (font (size 1.27 1.27)) (justify left)))
  (property "Footprint" "customFootprints:CP_Elec_6.3x5.8_Panasonic_HandSolder" (at 107.95 30.48 0) (effects (font (size 1.27 1.27)) (hide yes)))
  (property "Datasheet" "~" (at 107.95 30.48 0) (effects (font (size 1.27 1.27)) (hide yes)))
  (property "Description" "Polarized capacitor, small US symbol" (at 107.95 30.48 0) (effects (font (size 1.27 1.27)) (hide yes)))
  (pin "2")
  (pin "1"))
 (symbol
  (lib_id "Device:D_Schottky")
  (at 144.78 27.94 180)
  (unit 1)
  (exclude_from_sim no)
  (in_bom yes)
  (on_board yes)
  (dnp no)
  (fields_autoplaced yes)
  (property "Reference" "D8" (at 145.0975 21.59 0) (effects (font (size 1.27 1.27))))
  (property "Value" "MBRS130LT3G" (at 145.0975 24.13 0) (effects (font (size 1.27 1.27))))
  (property "Footprint" "customFootprints:Diode_SMD_MBRS130LT3G_HandSolder" (at 144.78 27.94 0) (effects (font (size 1.27 1.27)) (hide yes)))
  (property "Datasheet" "~" (at 144.78 27.94 0) (effects (font (size 1.27 1.27)) (hide yes)))
  (property "Description" "Schottky diode" (at 144.78 27.94 0) (effects (font (size 1.27 1.27)) (hide yes)))
  (pin "1")
  (pin "2"))
 (symbol
  (lib_id "Device:D_Schottky")
  (at 162.56 99.06 270)
  (unit 1)
  (exclude_from_sim no)
  (in_bom yes)
  (on_board yes)
  (dnp no)
  (fields_autoplaced yes)
  (property "Reference" "D9" (at 165.1 97.4724 90) (effects (font (size 1.27 1.27)) (justify left)))
  (property "Value" "MBRS130LT3G" (at 165.1 100.0124 90) (effects (font (size 1.27 1.27)) (justify left)))
  (property "Footprint" "customFootprints:Diode_SMD_MBRS130LT3G_HandSolder" (at 162.56 99.06 0) (effects (font (size 1.27 1.27)) (hide yes)))
  (property "Datasheet" "~" (at 162.56 99.06 0) (effects (font (size 1.27 1.27)) (hide yes)))
  (property "Description" "Schottky diode" (at 162.56 99.06 0) (effects (font (size 1.27 1.27)) (hide yes)))
  (pin "1")
  (pin "2"))
 (symbol
  (lib_id "power:GND")
  (at 128.27 55.88 0)
  (unit 1)
  (exclude_from_sim no)
  (in_bom yes)
  (on_board yes)
  (dnp no)
  (property "Reference" "#PWR038" (at 128.27 62.23 0) (effects (font (size 1.27 1.27)) (hide yes)))
  (property "Value" "GND" (at 128.397 60.2742 0) (effects (font (size 1.27 1.27))))
  (property "Footprint" "" (at 128.27 55.88 0) (effects (font (size 1.27 1.27)) (hide yes)))
  (property "Datasheet" "" (at 128.27 55.88 0) (effects (font (size 1.27 1.27)) (hide yes)))
  (property "Description" "" (at 128.27 55.88 0) (effects (font (size 1.27 1.27))))
  (pin "1"))
 (symbol
  (lib_id "Device:D_Zener")
  (at 104.14 50.8 270)
  (unit 1)
  (exclude_from_sim no)
  (in_bom yes)
  (on_board yes)
  (dnp no)
  (fields_autoplaced yes)
  (property "Reference" "D7" (at 106.68 49.5299 90) (effects (font (size 1.27 1.27)) (justify left)))
  (property "Value" "2V7" (at 106.68 52.0699 90) (effects (font (size 1.27 1.27)) (justify left)))
  (property "Footprint" "customFootprints:Diode_Zener_PLC6V8C-HG3_A_H" (at 104.14 50.8 0) (effects (font (size 1.27 1.27)) (hide yes)))
  (property "Datasheet" "~" (at 104.14 50.8 0) (effects (font (size 1.27 1.27)) (hide yes)))
  (property "Description" "Zener diode" (at 104.14 50.8 0) (effects (font (size 1.27 1.27)) (hide yes)))
  (pin "1")
  (pin "2"))
 (symbol
  (lib_id "Custom_Symbols_Library:LT1109ACS8-12")
  (at 133.35 44.45 0)
  (unit 1)
  (exclude_from_sim no)
  (in_bom yes)
  (on_board yes)
  (dnp no)
  (property "Reference" "U2" (at 133.35 40.894 0) (effects (font (size 1.27 1.27))))
  (property "Value" "LT1109ACS8-12" (at 133.35 43.434 0) (effects (font (size 1.27 1.27))))
  (property "Footprint" "customFootprints:SOIC-8_3.9x4.9mm_P1.27mm_HandSolder" (at 133.35 44.45 0) (effects (font (size 1.27 1.27)) (hide yes)))
  (property "Datasheet" "" (at 133.35 44.45 0) (effects (font (size 1.27 1.27)) (hide yes)))
  (property "Description" "" (at 133.35 44.45 0) (effects (font (size 1.27 1.27)) (hide yes)))
  (pin "8")
  (pin "7")
  (pin "4")
  (pin "1")
  (pin "3")
  (pin "5"))
 (symbol
  (lib_id "Device:R_Small")
  (at 104.14 43.18 0)
  (unit 1)
  (exclude_from_sim no)
  (in_bom yes)
  (on_board yes)
  (dnp no)
  (fields_autoplaced yes)
  (property "Reference" "R10" (at 106.68 41.9099 0) (effects (font (size 1.016 1.016)) (justify left)))
  (property "Value" "10k" (at 106.68 44.4499 0) (effects (font (size 1.27 1.27)) (justify left)))
  (property "Footprint" "Resistor_SMD:R_0805_2012Metric_Pad1.20x1.40mm_HandSolder" (at 104.14 43.18 0) (effects (font (size 1.27 1.27)) (hide yes)))
  (property "Datasheet" "~" (at 104.14 43.18 0) (effects (font (size 1.27 1.27)) (hide yes)))
  (property "Description" "Resistor, small symbol" (at 104.14 43.18 0) (effects (font (size 1.27 1.27)) (hide yes)))
  (pin "2")
  (pin "1"))
 (symbol
  (lib_id "Device:C_Polarized_Small_US")
  (at 154.94 45.72 0)
  (unit 1)
  (exclude_from_sim no)
  (in_bom yes)
  (on_board yes)
  (dnp no)
  (fields_autoplaced yes)
  (property "Reference" "C12" (at 157.48 44.0181 0) (effects (font (size 1.27 1.27)) (justify left)))
  (property "Value" "68u" (at 157.48 46.5581 0) (effects (font (size 1.27 1.27)) (justify left)))
  (property "Footprint" "customFootprints:CP_Elec_8x10.5_Panasonic_HandSolder" (at 154.94 45.72 0) (effects (font (size 1.27 1.27)) (hide yes)))
  (property "Datasheet" "~" (at 154.94 45.72 0) (effects (font (size 1.27 1.27)) (hide yes)))
  (property "Description" "Polarized capacitor, small US symbol" (at 154.94 45.72 0) (effects (font (size 1.27 1.27)) (hide yes)))
  (pin "2")
  (pin "1"))
 (symbol
  (lib_id "power:GND")
  (at 162.56 102.87 0)
  (unit 1)
  (exclude_from_sim no)
  (in_bom yes)
  (on_board yes)
  (dnp no)
  (property "Reference" "#PWR045" (at 162.56 109.22 0) (effects (font (size 1.27 1.27)) (hide yes)))
  (property "Value" "GND" (at 162.687 107.2642 0) (effects (font (size 1.27 1.27))))
  (property "Footprint" "" (at 162.56 102.87 0) (effects (font (size 1.27 1.27)) (hide yes)))
  (property "Datasheet" "" (at 162.56 102.87 0) (effects (font (size 1.27 1.27)) (hide yes)))
  (property "Description" "" (at 162.56 102.87 0) (effects (font (size 1.27 1.27))))
  (pin "1"))
 (symbol
  (lib_id "Custom_Symbols_Library:MIC4680-3.3")
  (at 134.62 100.33 0)
  (unit 1)
  (exclude_from_sim no)
  (in_bom yes)
  (on_board yes)
  (dnp no)
  (fields_autoplaced yes)
  (property "Reference" "U3" (at 134.62 86.36 0) (effects (font (size 1.27 1.27))))
  (property "Value" "MIC4680-3.3" (at 134.62 88.9 0) (effects (font (size 1.27 1.27))))
  (property "Footprint" "customFootprints:SOIC-8_3.9x4.9mm_P1.27mm_HandSolder" (at 134.62 100.33 0) (effects (font (size 1.27 1.27)) (hide yes)))
  (property "Datasheet" "" (at 134.62 100.33 0) (effects (font (size 1.27 1.27)) (hide yes)))
  (property "Description" "" (at 134.62 100.33 0) (effects (font (size 1.27 1.27)) (hide yes)))
  (pin "3")
  (pin "8")
  (pin "7")
  (pin "1")
  (pin "6")
  (pin "5")
  (pin "2")
  (pin "4"))
 (symbol
  (lib_id "power:+3V3")
  (at 40.64 157.48 0)
  (unit 1)
  (exclude_from_sim no)
  (in_bom yes)
  (on_board yes)
  (dnp no)
  (fields_autoplaced yes)
  (property "Reference" "#PWR031" (at 40.64 161.29 0) (effects (font (size 1.27 1.27)) (hide yes)))
  (property "Value" "+3V3" (at 40.64 152.4 0) (effects (font (size 1.27 1.27))))
  (property "Footprint" "" (at 40.64 157.48 0) (effects (font (size 1.27 1.27)) (hide yes)))
  (property "Datasheet" "" (at 40.64 157.48 0) (effects (font (size 1.27 1.27)) (hide yes)))
  (property "Description" "Power symbol creates a global label with name \"+3V3\"" (at 40.64 157.48 0) (effects (font (size 1.27 1.27)) (hide yes)))
  (pin "1"))
 (symbol
  (lib_id "power:GND")
  (at 114.3 111.76 0)
  (unit 1)
  (exclude_from_sim no)
  (in_bom yes)
  (on_board yes)
  (dnp no)
  (property "Reference" "#PWR037" (at 114.3 118.11 0) (effects (font (size 1.27 1.27)) (hide yes)))
  (property "Value" "GND" (at 114.427 116.1542 0) (effects (font (size 1.27 1.27))))
  (property "Footprint" "" (at 114.3 111.76 0) (effects (font (size 1.27 1.27)) (hide yes)))
  (property "Datasheet" "" (at 114.3 111.76 0) (effects (font (size 1.27 1.27)) (hide yes)))
  (property "Description" "" (at 114.3 111.76 0) (effects (font (size 1.27 1.27))))
  (pin "1"))
 (symbol
  (lib_id "power:GND")
  (at 154.94 48.26 0)
  (unit 1)
  (exclude_from_sim no)
  (in_bom yes)
  (on_board yes)
  (dnp no)
  (property "Reference" "#PWR044" (at 154.94 54.61 0) (effects (font (size 1.27 1.27)) (hide yes)))
  (property "Value" "GND" (at 155.067 52.6542 0) (effects (font (size 1.27 1.27))))
  (property "Footprint" "" (at 154.94 48.26 0) (effects (font (size 1.27 1.27)) (hide yes)))
  (property "Datasheet" "" (at 154.94 48.26 0) (effects (font (size 1.27 1.27)) (hide yes)))
  (property "Description" "" (at 154.94 48.26 0) (effects (font (size 1.27 1.27))))
  (pin "1"))
 (symbol
  (lib_id "power:GND")
  (at 129.54 111.76 0)
  (unit 1)
  (exclude_from_sim no)
  (in_bom yes)
  (on_board yes)
  (dnp no)
  (property "Reference" "#PWR039" (at 129.54 118.11 0) (effects (font (size 1.27 1.27)) (hide yes)))
  (property "Value" "GND" (at 129.667 116.1542 0) (effects (font (size 1.27 1.27))))
  (property "Footprint" "" (at 129.54 111.76 0) (effects (font (size 1.27 1.27)) (hide yes)))
  (property "Datasheet" "" (at 129.54 111.76 0) (effects (font (size 1.27 1.27)) (hide yes)))
  (property "Description" "" (at 129.54 111.76 0) (effects (font (size 1.27 1.27))))
  (pin "1"))
 (symbol
  (lib_id "power:GND")
  (at 137.16 111.76 0)
  (unit 1)
  (exclude_from_sim no)
  (in_bom yes)
  (on_board yes)
  (dnp no)
  (property "Reference" "#PWR041" (at 137.16 118.11 0) (effects (font (size 1.27 1.27)) (hide yes)))
  (property "Value" "GND" (at 137.287 116.1542 0) (effects (font (size 1.27 1.27))))
  (property "Footprint" "" (at 137.16 111.76 0) (effects (font (size 1.27 1.27)) (hide yes)))
  (property "Datasheet" "" (at 137.16 111.76 0) (effects (font (size 1.27 1.27)) (hide yes)))
  (property "Description" "" (at 137.16 111.76 0) (effects (font (size 1.27 1.27))))
  (pin "1"))
 (symbol
  (lib_id "power:GND")
  (at 138.43 55.88 0)
  (unit 1)
  (exclude_from_sim no)
  (in_bom yes)
  (on_board yes)
  (dnp no)
  (property "Reference" "#PWR042" (at 138.43 62.23 0) (effects (font (size 1.27 1.27)) (hide yes)))
  (property "Value" "GND" (at 138.557 60.2742 0) (effects (font (size 1.27 1.27))))
  (property "Footprint" "" (at 138.43 55.88 0) (effects (font (size 1.27 1.27)) (hide yes)))
  (property "Datasheet" "" (at 138.43 55.88 0) (effects (font (size 1.27 1.27)) (hide yes)))
  (property "Description" "" (at 138.43 55.88 0) (effects (font (size 1.27 1.27))))
  (pin "1"))
 (symbol
  (lib_id "Jumper:SolderJumper_2_Open")
  (at 36.83 44.45 0)
  (unit 1)
  (exclude_from_sim no)
  (in_bom no)
  (on_board yes)
  (dnp no)
  (fields_autoplaced yes)
  (property "Reference" "JP5" (at 36.83 38.1 0) (effects (font (size 1.27 1.27))))
  (property "Value" "SolderJumper" (at 36.83 40.64 0) (effects (font (size 1.27 1.27))))
  (property "Footprint" "Jumper:SolderJumper-2_P1.3mm_Open_TrianglePad1.0x1.5mm" (at 36.83 44.45 0) (effects (font (size 1.27 1.27)) (hide yes)))
  (property "Datasheet" "~" (at 36.83 44.45 0) (effects (font (size 1.27 1.27)) (hide yes)))
  (property "Description" "Solder Jumper, 2-pole, open" (at 36.83 44.45 0) (effects (font (size 1.27 1.27)) (hide yes)))
  (pin "1")
  (pin "2"))
 (symbol
  (lib_id "power:GND")
  (at 133.35 111.76 0)
  (unit 1)
  (exclude_from_sim no)
  (in_bom yes)
  (on_board yes)
  (dnp no)
  (property "Reference" "#PWR040" (at 133.35 118.11 0) (effects (font (size 1.27 1.27)) (hide yes)))
  (property "Value" "GND" (at 133.477 116.1542 0) (effects (font (size 1.27 1.27))))
  (property "Footprint" "" (at 133.35 111.76 0) (effects (font (size 1.27 1.27)) (hide yes)))
  (property "Datasheet" "" (at 133.35 111.76 0) (effects (font (size 1.27 1.27)) (hide yes)))
  (property "Description" "" (at 133.35 111.76 0) (effects (font (size 1.27 1.27))))
  (pin "1"))
 (symbol
  (lib_id "power:GND")
  (at 187.96 100.33 0)
  (unit 1)
  (exclude_from_sim no)
  (in_bom yes)
  (on_board yes)
  (dnp no)
  (property "Reference" "#PWR047" (at 187.96 106.68 0) (effects (font (size 1.27 1.27)) (hide yes)))
  (property "Value" "GND" (at 188.087 104.7242 0) (effects (font (size 1.27 1.27))))
  (property "Footprint" "" (at 187.96 100.33 0) (effects (font (size 1.27 1.27)) (hide yes)))
  (property "Datasheet" "" (at 187.96 100.33 0) (effects (font (size 1.27 1.27)) (hide yes)))
  (property "Description" "" (at 187.96 100.33 0) (effects (font (size 1.27 1.27))))
  (pin "1"))
 (symbol
  (lib_id "Device:L")
  (at 172.72 95.25 90)
  (unit 1)
  (exclude_from_sim no)
  (in_bom yes)
  (on_board yes)
  (dnp no)
  (property "Reference" "L2" (at 171.196 90.6526 90) (effects (font (size 1.27 1.27)) (justify right)))
  (property "Value" "68u" (at 171.196 92.964 90) (effects (font (size 1.27 1.27)) (justify right)))
  (property "Footprint" "customFootprints:Inductor_SMD_Coilcraft_LPS6235_HandSolder" (at 172.72 95.25 0) (effects (font (size 1.27 1.27)) (hide yes)))
  (property "Datasheet" "~" (at 172.72 95.25 0) (effects (font (size 1.27 1.27)) (hide yes)))
  (property "Description" "" (at 172.72 95.25 0) (effects (font (size 1.27 1.27))))
  (pin "1")
  (pin "2"))
 (symbol
  (lib_id "Device:C_Polarized_Small_US")
  (at 187.96 97.79 0)
  (unit 1)
  (exclude_from_sim no)
  (in_bom yes)
  (on_board yes)
  (dnp no)
  (fields_autoplaced yes)
  (property "Reference" "C13" (at 190.5 96.0881 0) (effects (font (size 1.27 1.27)) (justify left)))
  (property "Value" "220u" (at 190.5 98.6281 0) (effects (font (size 1.27 1.27)) (justify left)))
  (property "Footprint" "customFootprints:CP_Elec_10x10.5_Panasonic_HandSolder" (at 187.96 97.79 0) (effects (font (size 1.27 1.27)) (hide yes)))
  (property "Datasheet" "~" (at 187.96 97.79 0) (effects (font (size 1.27 1.27)) (hide yes)))
  (property "Description" "Polarized capacitor, small US symbol" (at 187.96 97.79 0) (effects (font (size 1.27 1.27)) (hide yes)))
  (pin "2")
  (pin "1")))
